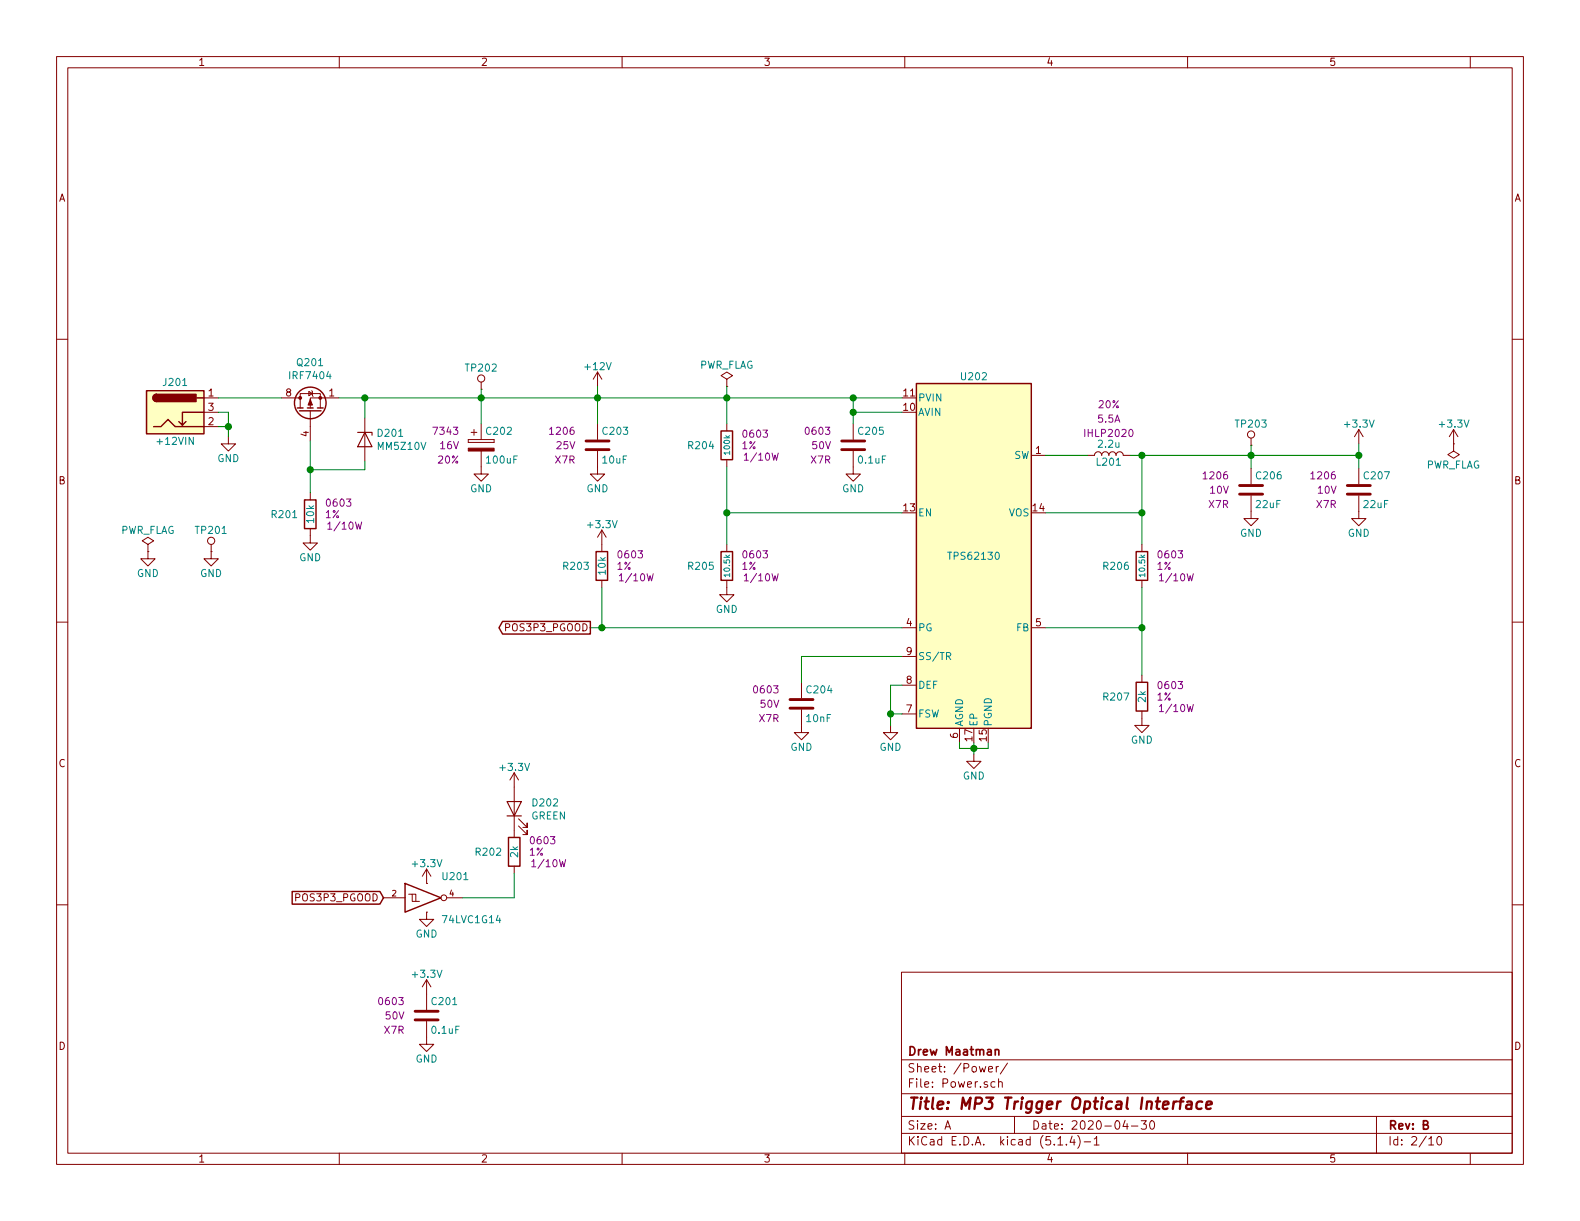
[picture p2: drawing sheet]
EESchema Schematic File Version 4
LIBS:Audio_Optical_Trigger-cache
EELAYER 30 0
EELAYER END
$Descr A 11000 8500
encoding utf-8
Sheet 2 10
Title "MP3 Trigger Optical Interface"
Date "2020-04-30"
Rev "B"
Comp "Drew Maatman"
Comment1 ""
Comment2 ""
Comment3 ""
Comment4 ""
$EndDescr
$Comp
L Custom_Library:L_Custom L201
U 1 1
P 7720 3170
F 0 "L201" V 7670 3170 50  0000 C CNN
F 1 "2.2u" V 7795 3170 50  0000 C CNN
F 2 "Inductors_SMD:L_Vishay_IHLP-2020" H 7720 3170 50  0001 C CNN
F 3 "" H 7720 3170 50  0001 C CNN
F 4 "541-1236-1-ND" H 7720 3170 50  0001 C CNN "Digi-Key PN"
F 5 "IHLP2020" V 7870 3170 50  0000 C CNN "display_footprint"
F 6 "5.5A" V 7970 3170 50  0000 C CNN "Ampacity"
F 7 "20%" V 8070 3170 50  0000 C CNN "Tolerance"
	1    7720 3170
	0    -1   -1   0   
$EndComp
Wire Wire Line
	7280 3570 7950 3570
Wire Wire Line
	7950 3570 7950 3170
Wire Wire Line
	7950 3170 7870 3170
$Comp
L Custom_Library:C_Custom C?
U 1 1
P 5940 3100
AR Path="/5BB27BA3/5C26F85F" Ref="C?"  Part="1" 
AR Path="/5BB27B84/5C26F85F" Ref="C?"  Part="1" 
AR Path="/5BB27B24/5C26F85F" Ref="C?"  Part="1" 
AR Path="/5BB27BB5/5C26F85F" Ref="C?"  Part="1" 
AR Path="/5BB27BF7/5C26F85F" Ref="C?"  Part="1" 
AR Path="/5C1DE17A/5C26F85F" Ref="C?"  Part="1" 
AR Path="/5C1E3A0B/5C26F85F" Ref="C?"  Part="1" 
AR Path="/5C1E3A08/5C26F85F" Ref="C?"  Part="1" 
AR Path="/5C38ED7E/5C26F85F" Ref="C205"  Part="1" 
F 0 "C205" H 5965 3200 50  0000 L CNN
F 1 "0.1uF" H 5965 3000 50  0000 L CNN
F 2 "Capacitors_SMD:C_0603" H 5978 2950 50  0001 C CNN
F 3 "" H 5965 3200 50  0001 C CNN
F 4 "0603" H 5790 3200 50  0000 R CNN "display_footprint"
F 5 "50V" H 5790 3100 50  0000 R CNN "Voltage"
F 6 "X7R" H 5790 3000 50  0000 R CNN "Dielectric"
F 7 "490-8020-1-ND" H 6365 3600 60  0001 C CNN "Digi-Key PN"
	1    5940 3100
	1    0    0    -1  
$EndComp
$Comp
L power:GND #PWR0215
U 1 1
P 5940 3250
F 0 "#PWR0215" H 5940 3000 50  0001 C CNN
F 1 "GND" H 5940 3100 50  0000 C CNN
F 2 "" H 5940 3250 50  0001 C CNN
F 3 "" H 5940 3250 50  0001 C CNN
	1    5940 3250
	1    0    0    -1  
$EndComp
Wire Wire Line
	6280 2870 5940 2870
Wire Wire Line
	5940 2870 5940 2950
$Comp
L Custom_Library:C_Custom C203
U 1 1
P 4160 3100
F 0 "C203" H 4185 3200 50  0000 L CNN
F 1 "10uF" H 4185 3000 50  0000 L CNN
F 2 "Capacitors_SMD:C_1206" H 4198 2950 50  0001 C CNN
F 3 "" H 4185 3200 50  0001 C CNN
F 4 "1206" H 4010 3200 50  0000 R CNN "display_footprint"
F 5 "25V" H 4010 3100 50  0000 R CNN "Voltage"
F 6 "X7R" H 4010 3000 50  0000 R CNN "Dielectric"
F 7 "1276-7031-1-ND" H 4585 3600 60  0001 C CNN "Digi-Key PN"
	1    4160 3100
	1    0    0    -1  
$EndComp
$Comp
L power:GND #PWR0211
U 1 1
P 4160 3250
F 0 "#PWR0211" H 4160 3000 50  0001 C CNN
F 1 "GND" H 4160 3100 50  0000 C CNN
F 2 "" H 4160 3250 50  0001 C CNN
F 3 "" H 4160 3250 50  0001 C CNN
	1    4160 3250
	1    0    0    -1  
$EndComp
Wire Wire Line
	6280 2770 5940 2770
Wire Wire Line
	4160 2770 4160 2950
Wire Wire Line
	5940 2870 5940 2770
Connection ~ 5940 2870
$Comp
L power:+12V #PWR0210
U 1 1
P 4160 2690
F 0 "#PWR0210" H 4160 2540 50  0001 C CNN
F 1 "+12V" H 4160 2830 50  0000 C CNN
F 2 "" H 4160 2690 50  0001 C CNN
F 3 "" H 4160 2690 50  0001 C CNN
	1    4160 2690
	1    0    0    -1  
$EndComp
Wire Wire Line
	4160 2690 4160 2770
Connection ~ 4160 2770
$Comp
L Custom_Library:R_Custom R?
U 1 1
P 5060 3100
AR Path="/5BB27BA3/5C28103E" Ref="R?"  Part="1" 
AR Path="/5BB27BF7/5C28103E" Ref="R?"  Part="1" 
AR Path="/5C1DE17A/5C28103E" Ref="R?"  Part="1" 
AR Path="/5C1E3A08/5C28103E" Ref="R?"  Part="1" 
AR Path="/5C38ED7E/5C28103E" Ref="R204"  Part="1" 
F 0 "R204" H 4980 3100 50  0000 R CNN
F 1 "100k" V 5060 3100 40  0000 C CNN
F 2 "Resistors_SMD:R_0603" H 5060 3100 50  0001 C CNN
F 3 "" H 5060 3100 50  0001 C CNN
F 4 "0603" H 5160 3180 50  0000 L CNN "display_footprint"
F 5 "1%" H 5160 3100 50  0000 L CNN "Tolerance"
F 6 "1/10W" H 5170 3020 50  0000 L CNN "Wattage"
F 7 "A106046CT-ND" H 1660 680 50  0001 C CNN "Digi-Key PN"
	1    5060 3100
	1    0    0    -1  
$EndComp
Connection ~ 5940 2770
Wire Wire Line
	5060 2950 5060 2770
Wire Wire Line
	5060 2770 5940 2770
Wire Wire Line
	5060 3250 5060 3570
Wire Wire Line
	5060 3570 6280 3570
$Comp
L power:GND #PWR0213
U 1 1
P 5060 4090
F 0 "#PWR0213" H 5060 3840 50  0001 C CNN
F 1 "GND" H 5060 3940 50  0000 C CNN
F 2 "" H 5060 4090 50  0001 C CNN
F 3 "" H 5060 4090 50  0001 C CNN
	1    5060 4090
	1    0    0    -1  
$EndComp
$Comp
L power:GND #PWR0217
U 1 1
P 6780 5250
F 0 "#PWR0217" H 6780 5000 50  0001 C CNN
F 1 "GND" H 6780 5100 50  0000 C CNN
F 2 "" H 6780 5250 50  0001 C CNN
F 3 "" H 6780 5250 50  0001 C CNN
	1    6780 5250
	1    0    0    -1  
$EndComp
Wire Wire Line
	6780 5250 6780 5210
Wire Wire Line
	6780 5210 6880 5210
Wire Wire Line
	6880 5210 6880 5170
Connection ~ 6780 5210
Wire Wire Line
	6780 5210 6780 5170
Wire Wire Line
	6780 5210 6680 5210
Wire Wire Line
	6680 5210 6680 5170
$Comp
L power:GND #PWR0216
U 1 1
P 6200 5050
F 0 "#PWR0216" H 6200 4800 50  0001 C CNN
F 1 "GND" H 6200 4900 50  0000 C CNN
F 2 "" H 6200 5050 50  0001 C CNN
F 3 "" H 6200 5050 50  0001 C CNN
	1    6200 5050
	1    0    0    -1  
$EndComp
Wire Wire Line
	6200 5050 6200 4970
Wire Wire Line
	6200 4770 6280 4770
Wire Wire Line
	6280 4970 6200 4970
Connection ~ 6200 4970
Wire Wire Line
	6200 4970 6200 4770
$Comp
L Custom_Library:C_Custom C?
U 1 1
P 8710 3410
AR Path="/5C1E3A0B/5C28FDD2" Ref="C?"  Part="1" 
AR Path="/5C1E3A08/5C28FDD2" Ref="C?"  Part="1" 
AR Path="/5C38ED7E/5C28FDD2" Ref="C206"  Part="1" 
F 0 "C206" H 8735 3510 50  0000 L CNN
F 1 "22uF" H 8735 3310 50  0000 L CNN
F 2 "Capacitors_SMD:C_1206" H 8748 3260 50  0001 C CNN
F 3 "" H 8735 3510 50  0001 C CNN
F 4 "1206" H 8560 3510 50  0000 R CNN "display_footprint"
F 5 "10V" H 8560 3410 50  0000 R CNN "Voltage"
F 6 "X7R" H 8560 3310 50  0000 R CNN "Dielectric"
F 7 "1276-3148-1-ND" H 9135 3910 60  0001 C CNN "Digi-Key PN"
	1    8710 3410
	1    0    0    -1  
$EndComp
Wire Wire Line
	4160 2770 5060 2770
Connection ~ 5060 2770
Wire Wire Line
	5060 3570 5060 3790
Connection ~ 5060 3570
$Comp
L Custom_Library:C_Custom C?
U 1 1
P 5580 4900
AR Path="/5C1D5CD8/5C293FFC" Ref="C?"  Part="1" 
AR Path="/5C1D5CCA/5C293FFC" Ref="C?"  Part="1" 
AR Path="/5C1E3A0B/5C293FFC" Ref="C?"  Part="1" 
AR Path="/5C1E3A08/5C293FFC" Ref="C?"  Part="1" 
AR Path="/5C38ED7E/5C293FFC" Ref="C204"  Part="1" 
F 0 "C204" H 5605 5000 50  0000 L CNN
F 1 "10nF" H 5605 4800 50  0000 L CNN
F 2 "Capacitors_SMD:C_0603" H 5618 4750 50  0001 C CNN
F 3 "" H 5605 5000 50  0001 C CNN
F 4 "0603" H 5430 5000 50  0000 R CNN "display_footprint"
F 5 "50V" H 5430 4900 50  0000 R CNN "Voltage"
F 6 "X7R" H 5430 4800 50  0000 R CNN "Dielectric"
F 7 "1276-1921-1-ND" H 1660 680 50  0001 C CNN "Digi-Key PN"
	1    5580 4900
	1    0    0    -1  
$EndComp
$Comp
L power:GND #PWR0214
U 1 1
P 5580 5050
F 0 "#PWR0214" H 5580 4800 50  0001 C CNN
F 1 "GND" H 5580 4900 50  0000 C CNN
F 2 "" H 5580 5050 50  0001 C CNN
F 3 "" H 5580 5050 50  0001 C CNN
	1    5580 5050
	1    0    0    -1  
$EndComp
Wire Wire Line
	5580 4750 5580 4570
Wire Wire Line
	5580 4570 6280 4570
$Comp
L Custom_Library:R_Custom R?
U 1 1
P 7950 3940
AR Path="/5BB27BA3/5C2959E0" Ref="R?"  Part="1" 
AR Path="/5BB27BF7/5C2959E0" Ref="R?"  Part="1" 
AR Path="/5C1DE17A/5C2959E0" Ref="R?"  Part="1" 
AR Path="/5C1E3A08/5C2959E0" Ref="R?"  Part="1" 
AR Path="/5C38ED7E/5C2959E0" Ref="R206"  Part="1" 
F 0 "R206" H 7870 3940 50  0000 R CNN
F 1 "10.5k" V 7950 3940 40  0000 C CNN
F 2 "Resistors_SMD:R_0603" H 7950 3940 50  0001 C CNN
F 3 "" H 7950 3940 50  0001 C CNN
F 4 "0603" H 8050 4020 50  0000 L CNN "display_footprint"
F 5 "1%" H 8050 3940 50  0000 L CNN "Tolerance"
F 6 "1/10W" H 8060 3860 50  0000 L CNN "Wattage"
F 7 "311-10.5KHRCT-ND" H 1660 680 50  0001 C CNN "Digi-Key PN"
	1    7950 3940
	1    0    0    -1  
$EndComp
$Comp
L Custom_Library:R_Custom R?
U 1 1
P 7950 4850
AR Path="/5BB27BA3/5C295A52" Ref="R?"  Part="1" 
AR Path="/5BB27BF7/5C295A52" Ref="R?"  Part="1" 
AR Path="/5C1DE17A/5C295A52" Ref="R?"  Part="1" 
AR Path="/5C1E3A08/5C295A52" Ref="R?"  Part="1" 
AR Path="/5C38ED7E/5C295A52" Ref="R207"  Part="1" 
F 0 "R207" H 7870 4850 50  0000 R CNN
F 1 "2k" V 7950 4850 50  0000 C CNN
F 2 "Resistors_SMD:R_0603" H 7950 4850 50  0001 C CNN
F 3 "" H 7950 4850 50  0001 C CNN
F 4 "0603" H 8050 4930 50  0000 L CNN "display_footprint"
F 5 "1%" H 8050 4850 50  0000 L CNN "Tolerance"
F 6 "1/10W" H 8060 4770 50  0000 L CNN "Wattage"
F 7 "311-2.00KHRCT-ND" H 1660 680 50  0001 C CNN "Digi-Key PN"
	1    7950 4850
	1    0    0    -1  
$EndComp
$Comp
L power:GND #PWR0218
U 1 1
P 7950 5000
F 0 "#PWR0218" H 7950 4750 50  0001 C CNN
F 1 "GND" H 7950 4850 50  0000 C CNN
F 2 "" H 7950 5000 50  0001 C CNN
F 3 "" H 7950 5000 50  0001 C CNN
	1    7950 5000
	1    0    0    -1  
$EndComp
Wire Wire Line
	7950 4370 7280 4370
Wire Wire Line
	7950 4370 7950 4090
Connection ~ 7950 4370
Wire Wire Line
	7950 3790 7950 3570
Connection ~ 7950 3570
Wire Wire Line
	7950 4370 7950 4700
$Comp
L power:GND #PWR0219
U 1 1
P 8710 3560
F 0 "#PWR0219" H 8710 3310 50  0001 C CNN
F 1 "GND" H 8710 3410 50  0000 C CNN
F 2 "" H 8710 3560 50  0001 C CNN
F 3 "" H 8710 3560 50  0001 C CNN
	1    8710 3560
	1    0    0    -1  
$EndComp
Wire Wire Line
	8710 3260 8710 3170
Wire Wire Line
	8710 3170 7950 3170
Connection ~ 7950 3170
$Comp
L Custom_Library:C_Custom C?
U 1 1
P 9460 3410
AR Path="/5C1E3A0B/5C29AF9B" Ref="C?"  Part="1" 
AR Path="/5C1E3A08/5C29AF9B" Ref="C?"  Part="1" 
AR Path="/5C38ED7E/5C29AF9B" Ref="C207"  Part="1" 
F 0 "C207" H 9485 3510 50  0000 L CNN
F 1 "22uF" H 9485 3310 50  0000 L CNN
F 2 "Capacitors_SMD:C_1206" H 9498 3260 50  0001 C CNN
F 3 "" H 9485 3510 50  0001 C CNN
F 4 "1206" H 9310 3510 50  0000 R CNN "display_footprint"
F 5 "10V" H 9310 3410 50  0000 R CNN "Voltage"
F 6 "X7R" H 9310 3310 50  0000 R CNN "Dielectric"
F 7 "1276-3148-1-ND" H 9885 3910 60  0001 C CNN "Digi-Key PN"
	1    9460 3410
	1    0    0    -1  
$EndComp
$Comp
L power:GND #PWR0221
U 1 1
P 9460 3560
F 0 "#PWR0221" H 9460 3310 50  0001 C CNN
F 1 "GND" H 9460 3410 50  0000 C CNN
F 2 "" H 9460 3560 50  0001 C CNN
F 3 "" H 9460 3560 50  0001 C CNN
	1    9460 3560
	1    0    0    -1  
$EndComp
Wire Wire Line
	8710 3170 9460 3170
Wire Wire Line
	9460 3170 9460 3260
Connection ~ 8710 3170
Wire Wire Line
	9460 3090 9460 3170
Connection ~ 9460 3170
$Comp
L Custom_Library:R_Custom R?
U 1 1
P 5060 3940
AR Path="/5BB27BA3/5C29F0DE" Ref="R?"  Part="1" 
AR Path="/5BB27BF7/5C29F0DE" Ref="R?"  Part="1" 
AR Path="/5C1DE17A/5C29F0DE" Ref="R?"  Part="1" 
AR Path="/5C1E3A08/5C29F0DE" Ref="R?"  Part="1" 
AR Path="/5C38ED7E/5C29F0DE" Ref="R205"  Part="1" 
F 0 "R205" H 4980 3940 50  0000 R CNN
F 1 "10.5k" V 5060 3940 40  0000 C CNN
F 2 "Resistors_SMD:R_0603" H 5060 3940 50  0001 C CNN
F 3 "" H 5060 3940 50  0001 C CNN
F 4 "0603" H 5160 4020 50  0000 L CNN "display_footprint"
F 5 "1%" H 5160 3940 50  0000 L CNN "Tolerance"
F 6 "1/10W" H 5170 3860 50  0000 L CNN "Wattage"
F 7 "311-10.5KHRCT-ND" H 1660 680 50  0001 C CNN "Digi-Key PN"
	1    5060 3940
	1    0    0    -1  
$EndComp
$Comp
L Custom_Library:TPS62130 U202
U 1 1
P 6780 3870
F 0 "U202" H 6780 5120 50  0000 C CNN
F 1 "TPS62130" H 6780 3870 50  0000 C CNN
F 2 "Housings_DFN_QFN:QFN-16-1EP_3x3mm_Pitch0.5mm" H 6780 3870 50  0001 C CNN
F 3 "http://www.ti.com/lit/ds/symlink/tps62130.pdf" H 6780 3870 50  0001 C CNN
F 4 "296-37878-1-ND" H 6680 3870 50  0001 C CNN "Digi-Key PN"
	1    6780 3870
	1    0    0    -1  
$EndComp
$Comp
L power:PWR_FLAG #FLG0201
U 1 1
P 10120 3090
F 0 "#FLG0201" H 10120 3165 50  0001 C CNN
F 1 "PWR_FLAG" H 10120 3240 50  0000 C CNN
F 2 "" H 10120 3090 50  0001 C CNN
F 3 "~" H 10120 3090 50  0001 C CNN
	1    10120 3090
	-1   0    0    1   
$EndComp
$Comp
L Custom_Library:TP TP?
U 1 1
P 8710 3100
AR Path="/5C1D5CD8/5C3650A7" Ref="TP?"  Part="1" 
AR Path="/5C1D5C9E/5C3650A7" Ref="TP?"  Part="1" 
AR Path="/5C1E3A08/5C3650A7" Ref="TP?"  Part="1" 
AR Path="/5C38ED7E/5C3650A7" Ref="TP203"  Part="1" 
F 0 "TP203" H 8710 3250 50  0000 C CNN
F 1 "TP" H 8710 3250 50  0001 C CNN
F 2 "Custom Footprints Library:Test_Point" H 8710 3100 60  0001 C CNN
F 3 "" H 8710 3100 60  0000 C CNN
	1    8710 3100
	1    0    0    -1  
$EndComp
Wire Wire Line
	8710 3100 8710 3170
Wire Wire Line
	7280 3170 7570 3170
$Comp
L Connector:Barrel_Jack_Switch J201
U 1 1
P 1220 2870
F 0 "J201" H 1220 3080 50  0000 C CNN
F 1 "+12VIN" H 1220 2670 50  0000 C CNN
F 2 "Connectors:BARREL_JACK" H 1270 2830 50  0001 C CNN
F 3 "~" H 1270 2830 50  0001 C CNN
	1    1220 2870
	1    0    0    -1  
$EndComp
$Comp
L Transistor_FET:IRF7404 Q201
U 1 1
P 2160 2870
F 0 "Q201" V 2503 2870 50  0000 C CNN
F 1 "IRF7404" V 2412 2870 50  0000 C CNN
F 2 "Housings_SOIC:SOIC-8_3.9x4.9mm_Pitch1.27mm" H 2360 2795 50  0001 L CIN
F 3 "http://www.infineon.com/dgdl/irf7404.pdf?fileId=5546d462533600a4015355fa2b5b1b9e" V 2160 2870 50  0001 L CNN
F 4 "IRF7404PBFCT-ND" H 2160 2870 50  0001 C CNN "Digi-Key PN"
	1    2160 2870
	0    -1   -1   0   
$EndComp
$Comp
L power:GND #PWR0202
U 1 1
P 1590 3040
F 0 "#PWR0202" H 1590 2790 50  0001 C CNN
F 1 "GND" H 1590 2890 50  0000 C CNN
F 2 "" H 1590 3040 50  0001 C CNN
F 3 "" H 1590 3040 50  0001 C CNN
	1    1590 3040
	1    0    0    -1  
$EndComp
Wire Wire Line
	1590 3040 1590 2970
Wire Wire Line
	1590 2970 1520 2970
Wire Wire Line
	1590 2970 1590 2870
Wire Wire Line
	1590 2870 1520 2870
Connection ~ 1590 2970
$Comp
L Diode:MM5Zxx D201
U 1 1
P 2540 3060
F 0 "D201" V 2494 3139 50  0000 L CNN
F 1 "MM5Z10V" V 2585 3139 50  0000 L CNN
F 2 "Diodes_SMD:D_SOD-523" H 2540 2885 50  0001 C CNN
F 3 "https://diotec.com/tl_files/diotec/files/pdf/datasheets/mm5z2v4.pdf" H 2540 3060 50  0001 C CNN
F 4 "MM5Z10VT1GOSCT-ND" H 2540 3060 50  0001 C CNN "Digi-Key PN"
	1    2540 3060
	0    1    1    0   
$EndComp
Wire Wire Line
	1960 2770 1520 2770
Wire Wire Line
	2540 2910 2540 2770
Wire Wire Line
	2540 2770 2360 2770
Wire Wire Line
	2160 3430 2160 3270
Wire Wire Line
	2540 3210 2540 3270
Wire Wire Line
	2540 3270 2160 3270
Connection ~ 2160 3270
Wire Wire Line
	2160 3270 2160 3070
$Comp
L power:GND #PWR0203
U 1 1
P 2160 3730
F 0 "#PWR0203" H 2160 3480 50  0001 C CNN
F 1 "GND" H 2160 3580 50  0000 C CNN
F 2 "" H 2160 3730 50  0001 C CNN
F 3 "" H 2160 3730 50  0001 C CNN
	1    2160 3730
	1    0    0    -1  
$EndComp
Wire Wire Line
	4160 2770 3350 2770
Connection ~ 2540 2770
$Comp
L Custom_Library:CP_Tant_Custom C202
U 1 1
P 3350 3100
F 0 "C202" H 3375 3200 50  0000 L CNN
F 1 "100uF" H 3375 3000 50  0000 L CNN
F 2 "Capacitors_Tantalum_SMD:CP_Tantalum_Case-D_EIA-7343-31_Reflow" H 3388 2950 50  0001 C CNN
F 3 "" H 3375 3200 50  0001 C CNN
F 4 "478-3919-1-ND" H 3350 3100 50  0001 C CNN "Digi-Key PN"
F 5 "7343" H 3200 3200 50  0000 R CNN "display_footprint"
F 6 "16V" H 3200 3100 50  0000 R CNN "Voltage"
F 7 "20%" H 3200 3000 50  0000 R CNN "Tolerance"
	1    3350 3100
	1    0    0    -1  
$EndComp
$Comp
L power:GND #PWR0208
U 1 1
P 3350 3250
F 0 "#PWR0208" H 3350 3000 50  0001 C CNN
F 1 "GND" H 3350 3100 50  0000 C CNN
F 2 "" H 3350 3250 50  0001 C CNN
F 3 "" H 3350 3250 50  0001 C CNN
	1    3350 3250
	1    0    0    -1  
$EndComp
Wire Wire Line
	3350 2950 3350 2770
Connection ~ 3350 2770
Wire Wire Line
	3350 2770 2540 2770
$Comp
L Custom_Library:TP TP202
U 1 1
P 3350 2710
F 0 "TP202" H 3350 2860 50  0000 C CNN
F 1 "TP" H 3350 2860 50  0001 C CNN
F 2 "Custom Footprints Library:Test_Point" H 3350 2710 60  0001 C CNN
F 3 "" H 3350 2710 60  0000 C CNN
	1    3350 2710
	1    0    0    -1  
$EndComp
Wire Wire Line
	3350 2710 3350 2770
$Comp
L Custom_Library:R_Custom R?
U 1 1
P 2160 3580
AR Path="/5BB27BA3/5C395FB9" Ref="R?"  Part="1" 
AR Path="/5BB27BF7/5C395FB9" Ref="R?"  Part="1" 
AR Path="/5C1DE17A/5C395FB9" Ref="R?"  Part="1" 
AR Path="/5C1E3A08/5C395FB9" Ref="R?"  Part="1" 
AR Path="/5C38ED7E/5C395FB9" Ref="R201"  Part="1" 
F 0 "R201" H 2080 3580 50  0000 R CNN
F 1 "10k" V 2160 3580 50  0000 C CNN
F 2 "Resistors_SMD:R_0603" H 2160 3580 50  0001 C CNN
F 3 "" H 2160 3580 50  0001 C CNN
F 4 "0603" H 2260 3660 50  0000 L CNN "display_footprint"
F 5 "1%" H 2260 3580 50  0000 L CNN "Tolerance"
F 6 "1/10W" H 2270 3500 50  0000 L CNN "Wattage"
F 7 "RHM10KADCT-ND" H 2460 3980 60  0001 C CNN "Digi-Key PN"
	1    2160 3580
	1    0    0    -1  
$EndComp
$Comp
L power:GND #PWR?
U 1 1
P 2970 6350
AR Path="/5C3A0E70/5C429590" Ref="#PWR?"  Part="1" 
AR Path="/5C3BC6A7/5C429590" Ref="#PWR?"  Part="1" 
AR Path="/5C38ED7E/5C429590" Ref="#PWR0205"  Part="1" 
F 0 "#PWR0205" H 2970 6100 50  0001 C CNN
F 1 "GND" H 2970 6200 50  0000 C CNN
F 2 "" H 2970 6350 50  0001 C CNN
F 3 "" H 2970 6350 50  0001 C CNN
	1    2970 6350
	1    0    0    -1  
$EndComp
$Comp
L Custom_Library:C_Custom C?
U 1 1
P 2970 7070
AR Path="/5BB27BA3/5C42959A" Ref="C?"  Part="1" 
AR Path="/5BB27B84/5C42959A" Ref="C?"  Part="1" 
AR Path="/5BB27B24/5C42959A" Ref="C?"  Part="1" 
AR Path="/5BB27BB5/5C42959A" Ref="C?"  Part="1" 
AR Path="/5BB27BF7/5C42959A" Ref="C?"  Part="1" 
AR Path="/5C1DE17A/5C42959A" Ref="C?"  Part="1" 
AR Path="/5C1E3A0B/5C42959A" Ref="C?"  Part="1" 
AR Path="/5C1E3A08/5C42959A" Ref="C?"  Part="1" 
AR Path="/5C38ED7E/5C42959A" Ref="C201"  Part="1" 
AR Path="/5C3A0E70/5C42959A" Ref="C?"  Part="1" 
AR Path="/5C3BC6A7/5C42959A" Ref="C?"  Part="1" 
F 0 "C201" H 2995 7170 50  0000 L CNN
F 1 "0.1uF" H 2995 6970 50  0000 L CNN
F 2 "Capacitors_SMD:C_0603" H 3008 6920 50  0001 C CNN
F 3 "" H 2995 7170 50  0001 C CNN
F 4 "0603" H 2820 7170 50  0000 R CNN "display_footprint"
F 5 "50V" H 2820 7070 50  0000 R CNN "Voltage"
F 6 "X7R" H 2820 6970 50  0000 R CNN "Dielectric"
F 7 "490-8020-1-ND" H 3395 7570 60  0001 C CNN "Digi-Key PN"
	1    2970 7070
	1    0    0    -1  
$EndComp
$Comp
L power:GND #PWR0207
U 1 1
P 2970 7220
AR Path="/5C38ED7E/5C4295A1" Ref="#PWR0207"  Part="1" 
AR Path="/5C3A0E70/5C4295A1" Ref="#PWR?"  Part="1" 
AR Path="/5C3BC6A7/5C4295A1" Ref="#PWR?"  Part="1" 
F 0 "#PWR0207" H 2970 6970 50  0001 C CNN
F 1 "GND" H 2970 7070 50  0000 C CNN
F 2 "" H 2970 7220 50  0001 C CNN
F 3 "" H 2970 7220 50  0001 C CNN
	1    2970 7220
	1    0    0    -1  
$EndComp
$Comp
L Custom_Library:R_Custom R?
U 1 1
P 4190 3940
AR Path="/5BB27BA3/5C4295B1" Ref="R?"  Part="1" 
AR Path="/5BB27BF7/5C4295B1" Ref="R?"  Part="1" 
AR Path="/5C1DE17A/5C4295B1" Ref="R?"  Part="1" 
AR Path="/5C1E3A08/5C4295B1" Ref="R?"  Part="1" 
AR Path="/5C38ED7E/5C4295B1" Ref="R203"  Part="1" 
AR Path="/5C3A0E70/5C4295B1" Ref="R?"  Part="1" 
AR Path="/5C3BC6A7/5C4295B1" Ref="R?"  Part="1" 
F 0 "R203" H 4110 3940 50  0000 R CNN
F 1 "10k" V 4190 3940 50  0000 C CNN
F 2 "Resistors_SMD:R_0603" H 4190 3940 50  0001 C CNN
F 3 "" H 4190 3940 50  0001 C CNN
F 4 "0603" H 4290 4020 50  0000 L CNN "display_footprint"
F 5 "1%" H 4290 3940 50  0000 L CNN "Tolerance"
F 6 "1/10W" H 4300 3860 50  0000 L CNN "Wattage"
F 7 "RHM10KADCT-ND" H 4490 4340 60  0001 C CNN "Digi-Key PN"
	1    4190 3940
	1    0    0    -1  
$EndComp
$Comp
L Custom_Library:74LVC1G14_Power U?
U 1 1
P 2970 6250
AR Path="/5C3A0E70/5C4295D2" Ref="U?"  Part="1" 
AR Path="/5C3BC6A7/5C4295D2" Ref="U?"  Part="1" 
AR Path="/5C38ED7E/5C4295D2" Ref="U201"  Part="1" 
F 0 "U201" H 3070 6400 50  0000 L CNN
F 1 "74LVC1G14" H 3070 6100 50  0000 L CNN
F 2 "TO_SOT_Packages_SMD:SOT-353_SC-70-5" H 2970 6300 50  0001 C CNN
F 3 "http://www.ti.com/lit/sg/scyt129e/scyt129e.pdf" H 2970 6250 50  0001 C CNN
F 4 "296-11608-1-ND" H 3270 6600 50  0001 C CNN "Digi-Key PN"
	1    2970 6250
	1    0    0    -1  
$EndComp
Wire Wire Line
	6280 4370 4190 4370
Wire Wire Line
	4190 4370 4190 4090
Text GLabel 4110 4370 0    50   Output ~ 0
POS3P3_PGOOD
Wire Wire Line
	4110 4370 4190 4370
Connection ~ 4190 4370
Text GLabel 2670 6250 0    50   Input ~ 0
POS3P3_PGOOD
$Comp
L Custom_Library:R_Custom R?
U 1 1
P 3580 5930
AR Path="/5BB27BA3/5C430000" Ref="R?"  Part="1" 
AR Path="/5BB27BF7/5C430000" Ref="R?"  Part="1" 
AR Path="/5C1DE17A/5C430000" Ref="R?"  Part="1" 
AR Path="/5C1E3A08/5C430000" Ref="R?"  Part="1" 
AR Path="/5C38ED7E/5C430000" Ref="R202"  Part="1" 
F 0 "R202" H 3500 5930 50  0000 R CNN
F 1 "2k" V 3580 5930 50  0000 C CNN
F 2 "Resistors_SMD:R_0603" H 3580 5930 50  0001 C CNN
F 3 "" H 3580 5930 50  0001 C CNN
F 4 "0603" H 3680 6010 50  0000 L CNN "display_footprint"
F 5 "1%" H 3680 5930 50  0000 L CNN "Tolerance"
F 6 "1/10W" H 3690 5850 50  0000 L CNN "Wattage"
F 7 "311-2.00KHRCT-ND" H -2710 1760 50  0001 C CNN "Digi-Key PN"
	1    3580 5930
	1    0    0    -1  
$EndComp
$Comp
L Device:LED D202
U 1 1
P 3580 5630
F 0 "D202" V 3618 5513 50  0000 R CNN
F 1 "GREEN" V 3527 5513 50  0000 R CNN
F 2 "LEDs:LED_0603" H 3580 5630 50  0001 C CNN
F 3 "~" H 3580 5630 50  0001 C CNN
F 4 "160-1446-1-ND" H 0   0   50  0001 C CNN "Digi-Key PN"
	1    3580 5630
	0    -1   -1   0   
$EndComp
Wire Wire Line
	3580 6080 3580 6250
Wire Wire Line
	3580 6250 3220 6250
$Comp
L power:GND #PWR0201
U 1 1
P 1470 3840
F 0 "#PWR0201" H 1470 3590 50  0001 C CNN
F 1 "GND" H 1470 3690 50  0000 C CNN
F 2 "" H 1470 3840 50  0001 C CNN
F 3 "" H 1470 3840 50  0001 C CNN
	1    1470 3840
	1    0    0    -1  
$EndComp
$Comp
L Custom_Library:TP TP201
U 1 1
P 1470 3840
F 0 "TP201" H 1470 3990 50  0000 C CNN
F 1 "TP" H 1470 3990 50  0001 C CNN
F 2 "Pin_Headers:Pin_Header_Angled_1x01_Pitch2.54mm" H 1470 3840 60  0001 C CNN
F 3 "" H 1470 3840 60  0000 C CNN
	1    1470 3840
	1    0    0    -1  
$EndComp
$Comp
L power:PWR_FLAG #FLG0101
U 1 1
P 5060 2690
F 0 "#FLG0101" H 5060 2765 50  0001 C CNN
F 1 "PWR_FLAG" H 5060 2840 50  0000 C CNN
F 2 "" H 5060 2690 50  0001 C CNN
F 3 "~" H 5060 2690 50  0001 C CNN
	1    5060 2690
	1    0    0    -1  
$EndComp
Wire Wire Line
	5060 2690 5060 2770
$Comp
L power:GND #PWR0101
U 1 1
P 1030 3840
F 0 "#PWR0101" H 1030 3590 50  0001 C CNN
F 1 "GND" H 1030 3690 50  0000 C CNN
F 2 "" H 1030 3840 50  0001 C CNN
F 3 "" H 1030 3840 50  0001 C CNN
	1    1030 3840
	1    0    0    -1  
$EndComp
$Comp
L power:PWR_FLAG #FLG0102
U 1 1
P 1030 3840
F 0 "#FLG0102" H 1030 3915 50  0001 C CNN
F 1 "PWR_FLAG" H 1030 3990 50  0000 C CNN
F 2 "" H 1030 3840 50  0001 C CNN
F 3 "~" H 1030 3840 50  0001 C CNN
	1    1030 3840
	1    0    0    -1  
$EndComp
$Comp
L power:+3.3V #PWR0102
U 1 1
P 4190 3790
F 0 "#PWR0102" H 4190 3640 50  0001 C CNN
F 1 "+3.3V" H 4190 3930 50  0000 C CNN
F 2 "" H 4190 3790 50  0001 C CNN
F 3 "" H 4190 3790 50  0001 C CNN
	1    4190 3790
	1    0    0    -1  
$EndComp
$Comp
L power:+3.3V #PWR0103
U 1 1
P 3580 5480
F 0 "#PWR0103" H 3580 5330 50  0001 C CNN
F 1 "+3.3V" H 3580 5620 50  0000 C CNN
F 2 "" H 3580 5480 50  0001 C CNN
F 3 "" H 3580 5480 50  0001 C CNN
	1    3580 5480
	1    0    0    -1  
$EndComp
$Comp
L power:+3.3V #PWR0104
U 1 1
P 2970 6150
F 0 "#PWR0104" H 2970 6000 50  0001 C CNN
F 1 "+3.3V" H 2970 6290 50  0000 C CNN
F 2 "" H 2970 6150 50  0001 C CNN
F 3 "" H 2970 6150 50  0001 C CNN
	1    2970 6150
	1    0    0    -1  
$EndComp
$Comp
L power:+3.3V #PWR0105
U 1 1
P 2970 6920
F 0 "#PWR0105" H 2970 6770 50  0001 C CNN
F 1 "+3.3V" H 2970 7060 50  0000 C CNN
F 2 "" H 2970 6920 50  0001 C CNN
F 3 "" H 2970 6920 50  0001 C CNN
	1    2970 6920
	1    0    0    -1  
$EndComp
$Comp
L power:+3.3V #PWR0106
U 1 1
P 9460 3090
F 0 "#PWR0106" H 9460 2940 50  0001 C CNN
F 1 "+3.3V" H 9460 3230 50  0000 C CNN
F 2 "" H 9460 3090 50  0001 C CNN
F 3 "" H 9460 3090 50  0001 C CNN
	1    9460 3090
	1    0    0    -1  
$EndComp
$Comp
L power:+3.3V #PWR0107
U 1 1
P 10120 3090
F 0 "#PWR0107" H 10120 2940 50  0001 C CNN
F 1 "+3.3V" H 10120 3230 50  0000 C CNN
F 2 "" H 10120 3090 50  0001 C CNN
F 3 "" H 10120 3090 50  0001 C CNN
	1    10120 3090
	1    0    0    -1  
$EndComp
$EndSCHEMATC
